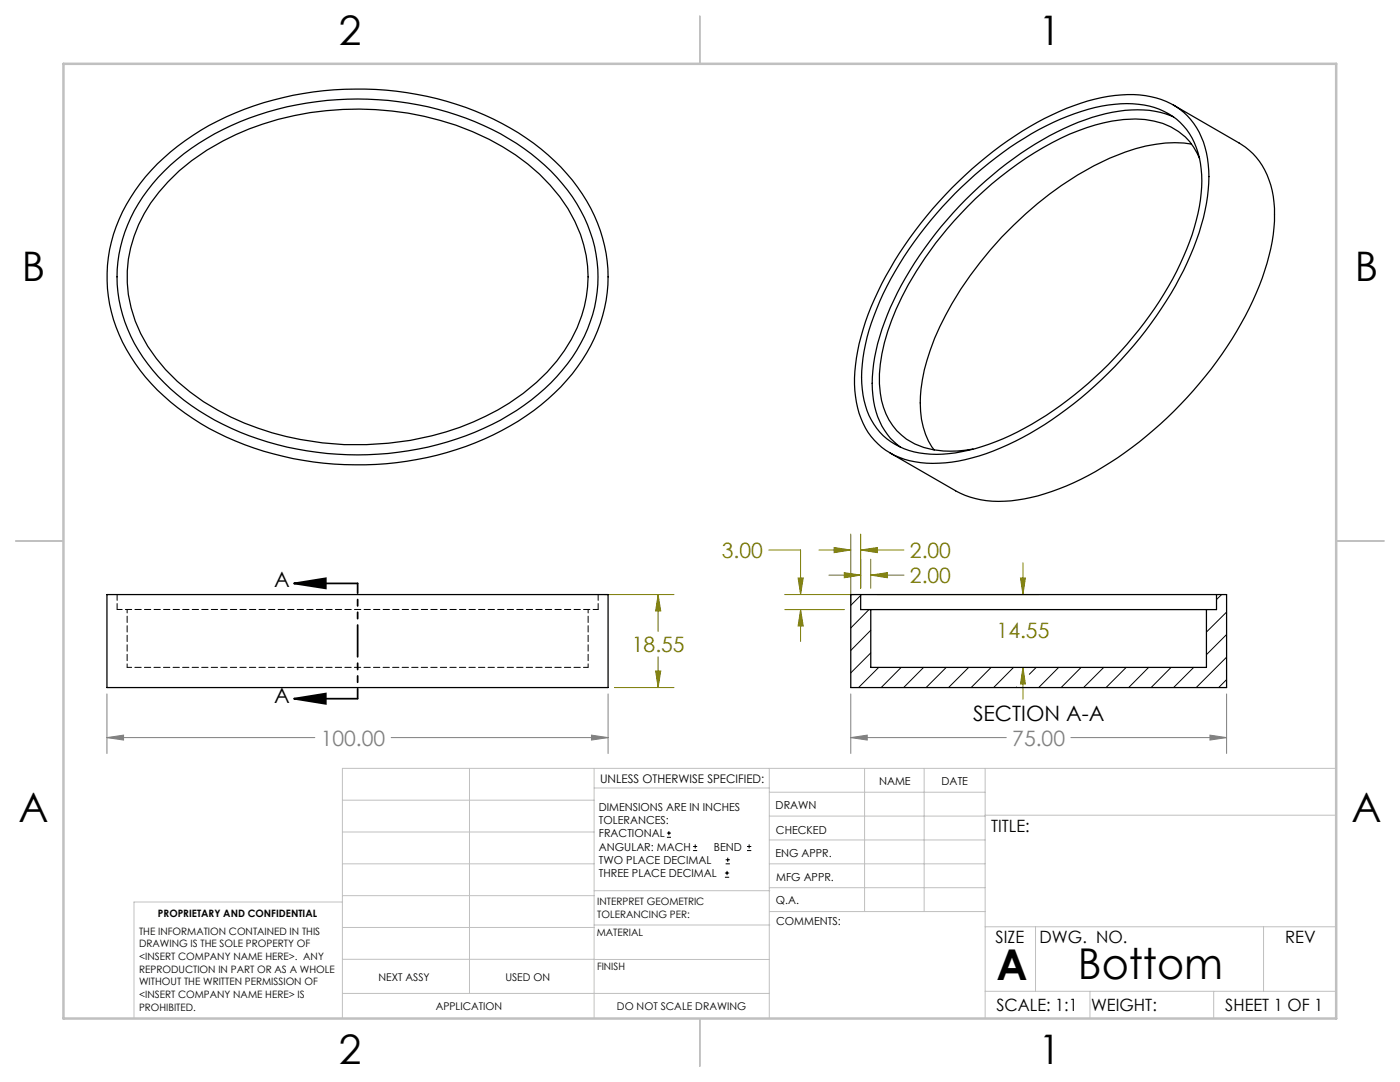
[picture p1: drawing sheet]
<svg xmlns="http://www.w3.org/2000/svg" width="279mm" height="216mm" viewBox="0 0 279 216" stroke-linecap="round" stroke-linejoin="round" font-family="sans-serif">
<g fill="none" stroke="#000" stroke-width=".2">
<path d="M133.1 167.1h.8M133.1 166.2h.8M133.5 165.8v.9M138.3 169.7h.8M138.3 168.9h.8M138.7 168.5v.8M144.7 175h.8M144.7 174.2h.8M144.8 172.4h.9M144.8 171.6h.9M145.1 173.8v.8M145.2 171.1v.9"/>
<path d="M149.1 169.7h.8M149.1 168.9h.8M149.5 168.5v.8"/>
</g>
<path d="M58.7 116.4l6.3-1v2zM58.7 116.4h12.7M58.7 139.4l6.3-1v2zM58.7 139.4h12.7" fill="none" stroke="#000" stroke-width=".35"/>
<g fill="none" stroke="#808000" stroke-width=".2">
<path d="M120.6 118.6h13.9M131.3 118.6l.6 3.3h-1.1zM131.3 118.6v7.4M153.4 109.7h6.4v8.9M156.6 118.6h13.9M159.3 115.3h1l-.5 3.3zM163.4 109.7h6.4M165.4 114.8h6.4M166.5 109.3l3.3 .4-3.3 .6zM168.5 114.3l3.3 .5-3.3 .5zM169.8 106.6v13.8M171.8 109.7l3.3-.4v1z"/>
<path d="M171.8 109.7h8.6M171.8 106.6v10.8M173.8 114.8l3.3-.5v1zM173.8 111.6v5.8M173.8 114.8h6.6M175 118.6h32.3M203.7 115.3h.9l-.4 3.3zM204.2 112.3v6.3M122.6 137.2h11.9M130.8 133.9h1.1l-.6 3.3zM131.3 131.1v6.1M156.6 121.6h11.9"/>
<path d="M159.8 121.6l.5 3.3h-1zM159.8 121.6v6.4M204.2 133.2l.4 3.3h-.9zM204.2 133.2v6.3"/>
</g>
<path d="M21.3 138.5v11.9M121.4 138.5v11.9M169.8 138.5v11.9M244.8 138.5v11.9M21.3 147.2l3.4-.5v1zM21.3 147.2h41.5M78.1 147.2h43.3M118 146.7l3.4 .5-3.4 .5zM169.8 147.2l3.3-.5v1zM169.8 147.2h31M213.7 147.2h31.1M241.5 146.7l3.3 .5-3.3 .5z" fill="none" stroke="#808080" stroke-width=".2"/>
<path d="M71.4 116.4v23" fill="none" stroke="#000" stroke-width=".35" stroke-dasharray="6.3 1.3 1.3 1.3 1.3 1.3" stroke-dashoffset="4.4"/>
<g fill="none" stroke="#c0c0c0" stroke-width=".2">
<path d="M68.3 159.7h50.3M93.7 153.3v44.9M118.6 153.3v49.9M118.6 157.2h34.9M153.5 153.3v49.9M153.5 158.1h43.1M172.5 153.3v28.6M184.4 153.3v28.6M196.6 153.3v49.9M266.7 153.3h-198.4v49.9M68.3 178.7h50.3M68.3 172.4h50.3"/>
<path d="M68.3 166h50.3M68.3 180h-41.6v23.2M118.6 177.7h35M153.5 167.6h43.1M153.5 162.8h43.1M153.5 172.4h43.1M153.5 177.1h43.1M196.6 162.7h70.1M68.3 198.2h85.2M68.3 191.4l85.2 .1M68.3 185.1h50.3M118.6 184.6h35"/>
<path d="M153.6 181.9h43M196.6 197.8h70.1M196.6 184.9h70.1M206.7 184.9v12.9M217.5 197.8v5.4M242.2 197.8v5.4M252.2 184.9v12.9"/>
</g>
<path d="M139.7 3.2v9.5M3.1 107.9h9.6M266.7 107.9h9.5M139.7 203.2v9.6" fill="none" stroke="#c0c0c0" stroke-width=".25"/>
<path d="M12.7 12.7h254v190.5h-254z" fill="none" stroke="#c0c0c0" stroke-width=".5"/>
<path d="M58.7 116.4l6.3-1v2zM58.7 139.4l6.3-1v2z" fill="#000"/>
<path d="M131.3 118.6l.6 3.3h-1.1zM130.8 133.9h1.1l-.6 3.3zM203.7 115.3h.9l-.4 3.3zM204.2 133.2l.4 3.3h-.9zM159.8 121.6l.5 3.3h-1zM159.3 115.3h1l-.5 3.3zM166.5 109.3l3.3 .4-3.3 .6zM171.8 109.7l3.3-.4v1zM168.5 114.3l3.3 .5-3.3 .5zM173.8 114.8l3.3-.5v1z" fill="#808000"/>
<path d="M118 146.7l3.4 .5-3.4 .5zM21.3 147.2l3.4-.5v1zM169.8 147.2l3.3-.5v1zM241.5 146.7l3.3 .5-3.3 .5z" fill="#808080"/>
<g fill="none" stroke="#000" stroke-width=".25">
<path d="M31.4 32.7a53.7 53.7 0 0 1 29.1-14 62.9 62.9 0 0 1 42.9 7.8 38.5 38.5 0 0 1 16.4 19.5 29.3 29.3 0 0 1-4.5 27.2 46.4 46.4 0 0 1-22.3 15.9 64.3 64.3 0 0 1-51.3-3.6 40.8 40.8 0 0 1-17.3-17.2 29.3 29.3 0 0 1 3.6-31.7zM32.8 34.1a51.7 51.7 0 0 1 28.4-13.5 60.8 60.8 0 0 1 41.9 8 36 36 0 0 1 14.7 17.7 27.7 27.7 0 0 1-5.6 27.6 48.2 48.2 0 0 1-24.9 14.8 62.2 62.2 0 0 1-44.5-4.9 38.1 38.1 0 0 1-17.3-18.1 27.3 27.3 0 0 1 4-27.7zM33.5 36.3a48.5 48.5 0 0 1 25.2-13.2 60.5 60.5 0 0 1 38.9 4.7 37.3 37.3 0 0 1 17.1 16.4 25.1 25.1 0 0 1-2.1 25.8 41.1 41.1 0 0 1-18.1 14.2 59.9 59.9 0 0 1-51-2.4 35.1 35.1 0 0 1-16.5-17.7 25.5 25.5 0 0 1 4.7-25.8zM189.9 37.5a69.2 69.2 0 0 1 24.4-16.4 28.3 28.3 0 0 1 15.4-1.8 13.7 13.7 0 0 1 11.1 11.2 32 32 0 0 1-2 17.4 75.4 75.4 0 0 1-18.9 27.8 65.4 65.4 0 0 1-24.5 15.3 26 26 0 0 1-14.9 .7 14.1 14.1 0 0 1-9.8-12.5 35.1 35.1 0 0 1 2.5-16.5 74.4 74.4 0 0 1 16.7-25.2zM190.6 38.6a64.8 64.8 0 0 1 25.2-16.4 23.9 23.9 0 0 1 15.6-.4 13.2 13.2 0 0 1 8.2 10.8 33.9 33.9 0 0 1-3.4 18.6 75.7 75.7 0 0 1-34.6 35.7 34.9 34.9 0 0 1-15.9 3.7 13.4 13.4 0 0 1-13.5-11.8 32.3 32.3 0 0 1 2.8-17.2 72.1 72.1 0 0 1 15.6-23zM234.2 21l13.1 7.5a14.6 14.6 0 0 1 6.9 11.9 35.8 35.8 0 0 1-2.8 16.5 78.6 78.6 0 0 1-35.7 38.7 36.6 36.6 0 0 1-17.7 4.4 16.9 16.9 0 0 1-7.3-2.1l-13.1-7.5M234.2 23.3a21.3 21.3 0 0 0-13.5-.6 56.6 56.6 0 0 0-22.6 12.2 74.8 74.8 0 0 0-21 27.9 33.2 33.2 0 0 0-2.8 17.2 13.6 13.6 0 0 0 5.4 9.2M237.8 28.8a29.2 29.2 0 0 0-16.4 2.8 72.9 72.9 0 0 0-31.4 29 40.6 40.6 0 0 0-6.3 19.8 15.3 15.3 0 0 0 2.7 9.4M239.4 31.6a11.9 11.9 0 0 0-9.1-7.4 25.4 25.4 0 0 0-13.4 1.3 63.9 63.9 0 0 0-25.1 17.1 65.3 65.3 0 0 0-14.6 23.5 27.3 27.3 0 0 0-1.3 13.8 12.2 12.2 0 0 0 10.4 9.8 22.6 22.6 0 0 0 7.9-.1M21.3 118.6h100.1v18.6h-100.1zM171.8 118.6h71M171.8 118.6v3h2"/>
<path d="M171.8 118.6h-2v18.6h75v-18.6h-2M242.8 118.6v3h-2M173.8 121.6h67M173.8 121.6v11.6h67v-11.6"/>
</g>
<path d="M25.4 133.2h92" fill="none" stroke="#000" stroke-width=".2" stroke-dasharray="1.3 .6" stroke-dashoffset=".4"/>
<path d="M23.4 121.6h96" fill="none" stroke="#000" stroke-width=".2" stroke-dasharray="1.3 .6" stroke-dashoffset=".3"/>
<path d="M25.4 121.6v11.6M117.4 133.2v-11.6" fill="none" stroke="#000" stroke-width=".2" stroke-dasharray="1.3 .6" stroke-dashoffset=".6"/>
<path d="M23.4 118.6v3M119.4 121.6v-3" fill="none" stroke="#000" stroke-width=".2" stroke-dasharray="1.3 .6" stroke-dashoffset=".1"/>
<g fill="none" stroke="#000" stroke-width=".2">
<path d="M171.8 118.8l-2 2M243.8 118.6l-1 1M173.4 121.6l-3.6 3.7M173.8 125.8l-4 4M173.8 130.3l-4 4M175.4 133.2l-4.1 4M179.8 133.2l-3.9 4M184.3 133.2l-4 4M188.8 133.2l-4 4M193.3 133.2l-4 4M197.8 133.2l-4 4M202.3 133.2l-4 4"/>
<path d="M202.9 137.1l-.1 .1M206.8 133.2l-1.4 1.3M211.3 133.2l-4 4M215.8 133.2l-4 4M220.3 133.2l-4 4M224.8 133.2l-4.1 4M229.2 133.2l-4 4M233.7 133.2l-4 4M238.2 133.2l-4 4M240.8 121.6h.1M244.8 122.1l-4 4M244.8 126.6l-4 4"/>
<path d="M244.8 131.1l-6.1 6.1M244.8 135.6l-1.6 1.6"/>
</g>
<g font-size="8.5">
<text x="198.9" y="195.5">A</text>
<text x="215.1" y="195.4">Bottom</text>
</g>
<g font-size="8.1">
<text x="67.6" y="8.9">2</text>
<text x="207.3" y="8.9">1</text>
<text x="4.4" y="56.2">B</text>
<text x="270.4" y="56.2">B</text>
<text x="3.7" y="164.1">A</text>
<text x="269.7" y="164.1">A</text>
<text x="67.6" y="212.4">2</text>
<text x="207.3" y="212.4">1</text>
</g>
<g font-size="4.2" fill="#808000">
<text x="144.1" y="111.3">3.00</text>
<text x="181.6" y="111.3">2.00</text>
<text x="181.6" y="116.4">2.00</text>
<text x="126.1" y="130.1">18.55</text>
<text x="198.9" y="127.3">14.55</text>
</g>
<g font-size="4.2">
<text x="54.7" y="117.2">A</text>
<text x="54.7" y="140.2">A</text>
<text x="194.2" y="143.9">SECTION A-A</text>
</g>
<g font-size="4.2" fill="#808080">
<text x="64" y="148.8">100.00</text>
<text x="202" y="148.8">75.00</text>
</g>
<g font-size="3.4">
<text x="197.8" y="166">TITLE:</text>
<text x="198.7" y="188.1">SIZE</text>
<text x="207.5" y="188.1">DWG. NO.</text>
<text x="256.5" y="188.2">REV</text>
<text x="198.8" y="201.7">SCALE: 1:1</text>
<text x="217.7" y="201.8">WEIGHT:</text>
<text x="244.5" y="201.7">SHEET 1 OF 1</text>
</g>
<text font-size="2.4" x="119.8" y="156.2">UNLESS OTHERWISE SPECIFIED:</text>
<g font-size="2.2">
<text x="119.5" y="161.8">DIMENSIONS ARE IN INCHES</text>
<text x="154.8" y="161.4">DRAWN</text>
<text x="175.4" y="156.6">NAME</text>
<text x="187.9" y="156.7">DATE</text>
<text x="119.5" y="164.4">TOLERANCES:</text>
<text x="119.5" y="167.1">FRACTIONAL</text>
<text x="154.9" y="166.3">CHECKED</text>
<text x="119.5" y="169.7">ANGULAR: MACH</text>
<text x="119.5" y="172.4">TWO PLACE DECIMAL</text>
<text x="142.5" y="169.7">BEND</text>
<text x="154.8" y="171">ENG APPR.</text>
<text x="119.5" y="175">THREE PLACE DECIMAL</text>
<text x="154.9" y="175.7">MFG APPR.</text>
<text x="154.9" y="180.4">Q.A.</text>
<text x="154.9" y="184.6">COMMENTS:</text>
</g>
<g font-size="2.1">
<text x="75.5" y="195.7">NEXT ASSY</text>
<text x="100.9" y="195.7">USED ON</text>
<text x="86.9" y="201.5">APPLICATION</text>
<text x="123.1" y="201.6">DO NOT SCALE DRAWING</text>
</g>
<g font-size="2">
<text x="31.5" y="182.9">PROPRIETARY AND CONFIDENTIAL</text>
<text x="119.2" y="180.6">INTERPRET GEOMETRIC</text>
<text x="119.2" y="183.1">TOLERANCING PER:</text>
<text x="27.8" y="186.5">THE INFORMATION CONTAINED IN THIS</text>
<text x="27.8" y="189">DRAWING IS THE SOLE PROPERTY OF</text>
<text x="27.8" y="191.6">&lt;INSERT COMPANY NAME HERE&gt;. ANY</text>
<text x="119.1" y="186.7">MATERIAL</text>
<text x="27.8" y="194.1">REPRODUCTION IN PART OR AS A WHOLE</text>
<text x="27.8" y="196.6">WITHOUT THE WRITTEN PERMISSION OF</text>
<text x="119.1" y="193.5">FINISH</text>
<text x="27.8" y="199.1">&lt;INSERT COMPANY NAME HERE&gt; IS</text>
<text x="27.8" y="201.7">PROHIBITED.</text>
</g>
</svg>
